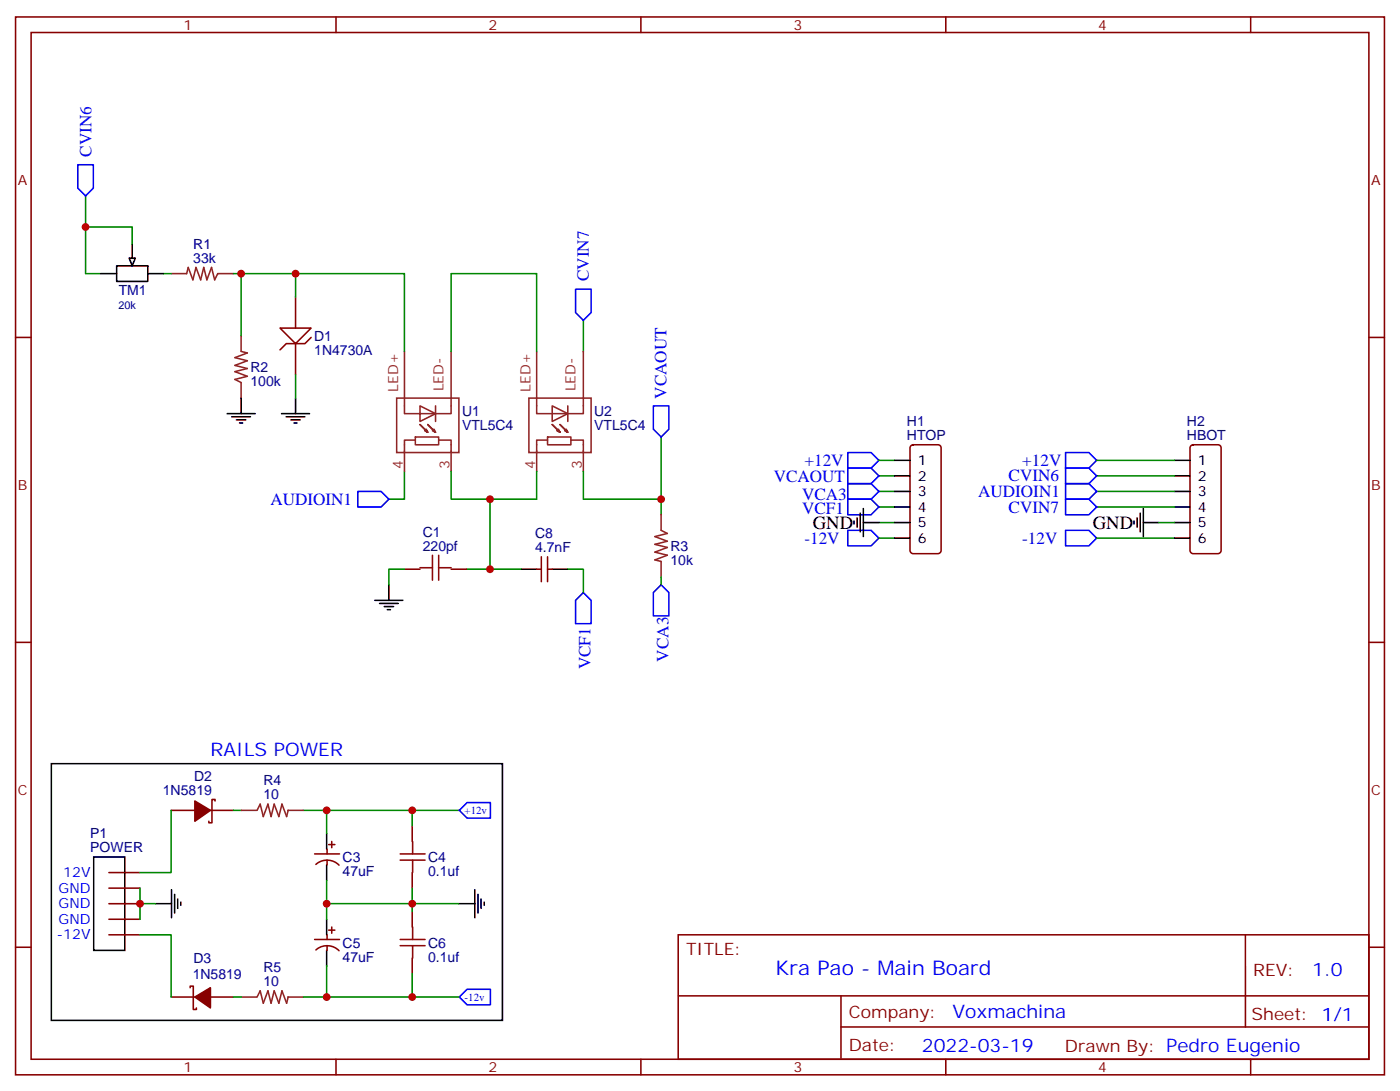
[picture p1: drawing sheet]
<svg xmlns="http://www.w3.org/2000/svg" width="317mm" height="247mm" viewBox="0 0 317 247" stroke-linecap="round" stroke-linejoin="round" font-family="sans-serif">
<g fill="none" stroke="#870000" stroke-width=".35">
<path d="M3.5 3.8h310.5v239.9h-310.5zM7.1 7.4h303.3v232.8h-303.3zM76.2 3.8v3.6M145.3 3.8v3.6M214.5 3.8v3.6M283.6 3.8v3.6M3.5 76.5h3.6M310.4 76.5h3.6M3.5 145.7h3.6M310.4 145.7h3.6M24.7 197.9h7M38.8 183.8h5.3"/>
<path d="M47.6 183.8h5.3M48.8 181.6v-.3h-.7v5.3h-.7v-.4M71.4 193.6h5.6M71.6 196a3.8 3.8 0 0 1 5.3 .2M74.2 192.6v1M74.2 195.1v1M74.5 191.5h1.4M75.2 190.8v1.4M93.5 187.3v3.5M93.5 197.9v3.5M3.5 214.8h3.6M24.7 201.4h7"/>
<path d="M24.7 204.9h7M24.7 208.5h7M24.7 212h7M71.4 213h5.6M71.6 215.4a3.8 3.8 0 0 1 5.3 .2M74.2 212v1M74.2 214.5v1M74.5 210.9h1.4M75.2 210.2v1.4M93.5 206.7v3.5M93.5 217.3v3.5M153.8 212h156.6v28.2h-156.6z"/>
<path d="M282.4 212v20.9M310.4 214.8h3.6M38.8 226.1h5.3M43.1 224v-.4h.7v5.3h.7v-.3M47.6 226.1h5.3M153.8 225.8h156.5M190.7 232.9h119.6M190.7 225.8v14.1M76.2 240.2v3.5M145.3 240.2v3.5M214.5 240.2v3.5M283.6 240.2v3.5"/>
</g>
<g fill="none" stroke="#000" stroke-width=".35">
<path d="M11.6 173.2h102.3v58.2h-102.3zM21.3 194.3h7v21.2h-7zM74.1 189.1v3.5M74.1 196.1v3.5M35.4 204.9h3.5M38.9 201.8v6.3M39.6 202.8v4.2M40.3 203.9v2.1M41 204.6v.7M74.1 208.5v3.5M74.1 215.5v3.5M104.2 204.9h3.5"/>
<path d="M107.7 201.8v6.3M108.4 202.8v4.2M109.1 203.9v2.1M109.8 204.6v.7"/>
</g>
<g fill="#870000" stroke="#870000" stroke-width=".35">
<path d="M44.2 181.6l3.5 2.2-3.5 2.4z"/>
<path d="M44.2 226.1l3.5-2.1v4.6z"/>
</g>
<g fill="none" stroke="#008700" stroke-width=".35">
<path d="M19.4 44.4v7.1M102.3 79.7v-17.6h19.4v17.6M132.3 72.6v7.1M149.9 99.1v14.1M91.7 106.9v6.3h-3.5M38.8 183.8v14.1h-7.1M52.9 183.8h1.8M68.8 183.8h35.3M74.1 183.8v5.3M74.1 199.6v8.9M93.5 183.8v3.5M31.7 201.4v7.1"/>
<path d="M31.7 212h7.1v14.1M31.7 204.9h3.6M74.1 219v7.1h-5.3M74.1 204.9h30M93.5 201.4v5.3M52.9 226.1h1.8M93.5 220.8v5.3h-19.4M93.5 226.1h10.6"/>
</g>
<path d="M17.6 37.4h3.6v5.3l-1.8 1.7-1.8-1.7zM130.5 65.6h3.6v5.3l-1.8 1.7-1.8-1.7zM148.2 92h3.5v5.3l-1.8 1.8-1.7-1.8zM81.1 111.4h5.3l1.8 1.8-1.8 1.8h-5.3zM104.2 183.8l1.7-1.8h5.3v3.5h-5.3zM104.2 226.1l1.7-1.8h5.3v3.6h-5.3z" fill="none" stroke="#00f" stroke-width=".35"/>
<path d="M90.8 195.1h5.6M90.8 193.6h5.6M93.6 190.8v2.8M93.6 195.1v2.8M90.8 214.5h5.6M90.8 213h5.6M93.6 210.2v2.8M93.6 214.5v2.8" fill="none" stroke="#a10000" stroke-width=".35"/>
<g fill="none" stroke="#8c2424" stroke-width=".35">
<path d="M91.7 79.7v14.1h10.6v-14.1M121.7 79.7v14.1h10.6v-14.1M90 90.3h14.1v12.3h-14.1zM94.2 99.8h-2.5v7.1M94.2 99.1h5.3v1.8h-5.3zM95.2 92l3.6 1.8-3.6 1.8zM98.8 92v3.6M99.5 99.8h2.8v7.1M119.9 90.3h14.2v12.3h-14.2zM124.2 99.8h-2.5v7.1M124.2 99.1h5.3v1.8h-5.3zM125.2 92l3.6 1.8-3.6 1.8z"/>
<path d="M128.8 92v3.6M129.5 99.8h2.8v7.1M54.7 183.8h3.5M58.3 183.8l.7-1.4 .7 2.8 1.1-2.8 .7 2.8 .7-2.8 1 2.8 .7-2.8 1.1 2.8 .4-1.4M65.3 183.8h3.5M54.7 226.1h3.5M58.3 226.1l.7-1.4 .7 2.8 1.1-2.8 .7 2.8 .7-2.8 1 2.8 .7-2.8 1.1 2.8 .4-1.4M65.3 226.1h3.5"/>
</g>
<g fill="#8c2424" stroke="#8c2424" stroke-width=".35">
<path d="M125.2 96.3l1.8 1.7-.7-.3 .3-.4 .4 .7z"/>
<path d="M127 96.3l1.8 1.7-.7-.3 .3-.4 .4 .7z"/>
<path d="M95.2 96.3l1.8 1.7-.7-.3 .4-.4 .3 .7z"/>
<path d="M97 96.3l1.8 1.7-.7-.3 .3-.4 .4 .7z"/>
</g>
<path d="M63.5 74.4h7.1l-3.6 3.5z" fill="#fff" stroke="#870000" stroke-width=".35"/>
<path d="M67 67.3v7.1M67 77.9v7.1M70.6 76.5l-1.5 1.4h-4.2l-1.4 1.4M206.6 101.1l.5-.2h5.6a.71 .71 0 0 1 .7 .7v23.2a.76 .76 0 0 1-.7 .8h-5.6a.76 .76 0 0 1-.7-.8v-23.2zM270.1 101.1l.5-.2h5.6a.71 .71 0 0 1 .7 .7v23.2a.76 .76 0 0 1-.7 .8h-5.6a.76 .76 0 0 1-.7-.8v-23.2zM91.7 129.1h3.5M102.3 129.1h3.5M121.7 129.1h1.1M122.8 126.3v5.6M124.2 129.1h1M124.2 126.3v5.6" fill="none" stroke="#870000" stroke-width=".35"/>
<g fill="none" stroke="#008700" stroke-width=".35">
<path d="M30 55.4v-3.9h-10.6v10.6h3.5M37 62.1h1.8M52.9 62.1h1.8M67 67.3v-5.2h24.7v17.6M67 62.1h-12.3v14.1M67 85v5.3M102.3 106.9v6.3h19.4v-6.3M111.1 113.2v15.9h-5.3M132.3 106.9v6.3h17.6v3.5M199.3 104.4h3.5M199.3 107.9h3.5M199.3 111.4h3.5"/>
<path d="M199.3 115h3.5M199.3 118.5h3.5M248.7 104.4h17.6M248.7 107.9h17.6M248.7 111.4h17.6M248.7 115h17.6M262.8 118.5h3.5M91.7 129.1h-3.5v3.5M111.1 129.1h7.1M128.8 129.1h3.5v5.3M149.9 130.8v1.8M199.3 122h3.5"/>
<path d="M248.7 122h17.6"/>
</g>
<g fill="none" stroke="#000" stroke-width=".35">
<path d="M30 55.4v3.5M22.9 62.1h3.6M26.5 60.3h7v3.5h-7zM33.5 62.1h3.5M51.5 93.8h6.4M52.6 94.5h4.2M53.6 95.2h2.1M54.3 95.9h.7M54.7 90.3v3.5M63.9 93.8h6.3M64.9 94.5h4.2M66 95.2h2.1"/>
<path d="M66.7 95.9h.7M67 90.3v3.5M193.7 118.1v.8M194.4 117.4v2.2M195.1 116.4v4.2M195.8 118.5h3.5M195.8 115.3v6.4M202.8 104.4h3.6M202.8 107.9h3.6M202.8 111.4h3.6M202.8 115h3.6M202.8 118.5h3.6"/>
<path d="M257.2 118.1v.8M257.9 117.4v2.2M258.6 116.4v4.2M259.3 118.5h3.5M259.3 115.3v6.4M266.3 104.4h3.6M266.3 107.9h3.6M266.3 111.4h3.6M266.3 115h3.6M266.3 118.5h3.6M85 136.1h6.4M86.1 136.8h4.2"/>
<path d="M87.1 137.5h2.2M87.8 138.3h.7M88.2 132.6v3.5M118.2 129.1h3.5M125.2 129.1h3.6M202.8 122h3.6M266.3 122h3.6"/>
</g>
<path d="M38.8 62.1h3.5l.4-1.5 1 2.9 .7-2.9 1.1 2.9 .7-2.9 .7 2.9 1.1-2.9 .7 2.9 .7-1.4h3.5M54.7 76.2v3.5l1.4 .3-2.8 1.1 2.8 .7-2.8 1.1 2.8 .7-2.8 .7 2.8 1-2.8 .7 1.4 .7v3.6M149.9 116.7v3.6l1.4 .7-2.8 .7 2.8 1-2.8 .7 2.8 .7-2.8 1.1 2.8 .7-2.8 1.1 1.4 .3v3.5" fill="none" stroke="#8c2424" stroke-width=".35"/>
<path d="M95.2 128.7h2.9M98.1 125.9v5.7M99.5 125.9v5.7M99.5 128.7h2.8" fill="none" stroke="#a10000" stroke-width=".35"/>
<path d="M192.3 102.6h5.3l1.7 1.8-1.7 1.8h-5.3zM192.3 109.7h5.3l1.7 1.7-1.7 1.8h-5.3zM192.3 113.2h5.3l1.7 1.8-1.7 1.7h-5.3zM192.3 106.2h5.3l1.7 1.7-1.7 1.8h-5.3zM241.7 102.6h5.2l1.8 1.8-1.8 1.8h-5.2zM241.7 113.2h5.2l1.8 1.8-1.8 1.7h-5.2zM241.7 109.7h5.2l1.8 1.7-1.8 1.8h-5.2zM241.7 106.2h5.2l1.8 1.7-1.8 1.8h-5.2zM130.5 136.1l1.8-1.7 1.8 1.7v5.3h-3.6zM149.9 132.6l1.8 1.8v5.3h-3.5v-5.3zM192.3 120.3h5.3l1.7 1.7-1.7 1.8h-5.3zM241.7 120.3h5.2l1.8 1.7-1.8 1.8h-5.2z" fill="none" stroke="#00f" stroke-width=".35"/>
<path d="M29.3 58.5h1.4l-.7 1.8z" fill="#f0f0f0" stroke="#000" stroke-width=".35"/>
<g fill="#c00">
<circle cx="31.8" cy="204.9" r=".88"/>
<circle cx="74.1" cy="183.8" r=".88"/>
<circle cx="74.1" cy="226.1" r=".88"/>
<circle cx="93.5" cy="204.9" r=".88"/>
<circle cx="74.1" cy="204.9" r=".88"/>
<circle cx="93.5" cy="226.1" r=".88"/>
<circle cx="93.5" cy="183.8" r=".88"/>
<circle cx="111.1" cy="129.1" r=".88"/>
<circle cx="111.1" cy="113.2" r=".88"/>
<circle cx="149.9" cy="113.2" r=".88"/>
<circle cx="19.4" cy="51.5" r=".88"/>
<circle cx="67" cy="62.1" r=".88"/>
<circle cx="54.7" cy="62.1" r=".88"/>
</g>
<text font-size="4.6" fill="#00f" x="175.9" y="221">Kra Pao - Main Board</text>
<g font-size="4.2">
<text x="184.3" y="120">GND</text>
<text x="247.8" y="120">GND</text>
</g>
<g font-size="4.2" fill="#00f">
<text x="47.8" y="171.4">RAILS POWER</text>
<text x="297.6" y="221.2">1.0</text>
<text x="216" y="230.8">Voxmachina</text>
<text x="209.1" y="238.6">2022-03-19</text>
</g>
<g font-size="3.9" fill="#00f">
<text x="20.7" y="35.5" transform="rotate(-90 20.7 35.5)">CVIN6</text>
<text x="133.5" y="63.8" transform="rotate(-90 133.5 63.8)">CVIN7</text>
<text x="151.2" y="90.4" transform="rotate(-90 151.2 90.4)">VCAOUT</text>
<text x="182.5" y="105.6">+12V</text>
<text x="231.8" y="105.6">+12V</text>
<text x="175.5" y="109.3">VCAOUT</text>
<text x="181.9" y="113.3">VCA3</text>
<text x="221.8" y="112.7">AUDIOIN1</text>
<text x="228.7" y="109.2">CVIN6</text>
<text x="61.3" y="114.5">AUDIOIN1</text>
<text x="181.9" y="116.6">VCF1</text>
<text x="228.7" y="116.3">CVIN7</text>
<text x="182.5" y="123.3">-12V</text>
<text x="231.8" y="123.3">-12V</text>
<text x="133.9" y="151.8" transform="rotate(-90 133.9 151.8)">VCF1</text>
<text x="151.6" y="150" transform="rotate(-90 151.6 150)">VCA3</text>
</g>
<g font-size="3.9" fill="#800">
<text x="155.6" y="216.6">TITLE:</text>
<text x="284.2" y="221.2">REV:</text>
<text x="192.5" y="230.8">Company:</text>
<text x="283.9" y="231.4">Sheet: 1/1</text>
<text x="192.5" y="238.4">Date:</text>
<text x="241.5" y="238.5">Drawn By: Pedro Eugenio</text>
</g>
<g font-size="3.2" fill="#800">
<text x="41.6" y="6.8">1</text>
<text x="110.8" y="6.8">2</text>
<text x="179.9" y="6.8">3</text>
<text x="249.1" y="6.8">4</text>
<text x="4.1" y="41.9">A</text>
<text x="311" y="41.9">A</text>
<text x="4.1" y="111.1">B</text>
<text x="311" y="111.1">B</text>
<text x="4.1" y="180.2">C</text>
<text x="311" y="180.2">C</text>
<text x="41.6" y="243.2">1</text>
<text x="110.8" y="243.2">2</text>
<text x="179.9" y="243.2">3</text>
<text x="249.1" y="243.2">4</text>
</g>
<g font-size="3.2" fill="#000080">
<text x="43.8" y="59.6">33k</text>
<text x="43.8" y="56.4">R1</text>
<text x="26.9" y="66.8">TM1</text>
<text x="71.3" y="77.3">D1</text>
<text x="71.3" y="80.5">1N4730A</text>
<text x="56.8" y="87.5">100k</text>
<text x="56.8" y="84.3">R2</text>
<text x="104.8" y="94.4">U1</text>
<text x="134.8" y="94.4">U2</text>
<text x="104.8" y="97.6">VTL5C4</text>
<text x="134.8" y="97.6">VTL5C4</text>
<text x="205.7" y="99.8">HTOP</text>
<text x="205.7" y="96.6">H1</text>
<text x="269.2" y="99.8">HBOT</text>
<text x="269.2" y="96.6">H2</text>
<text x="95.9" y="124.9">220pf</text>
<text x="95.9" y="121.7">C1</text>
<text x="121.4" y="125.2">4.7nF</text>
<text x="121.4" y="122">C8</text>
<text x="152" y="124.9">R3</text>
<text x="152" y="128.1">10k</text>
<text x="44" y="177.1">D2</text>
<text x="59.7" y="178.1">R4</text>
<text x="36.9" y="180.2">1N5819</text>
<text x="59.7" y="181.3">10</text>
<text x="20.5" y="190.1">P1</text>
<text x="20.5" y="193.3">POWER</text>
<text x="77.7" y="195.5">C3</text>
<text x="97.1" y="195.5">C4</text>
<text x="77.7" y="198.7">47uF</text>
<text x="97.1" y="198.6">0.1uf</text>
<text x="77.7" y="214.9">C5</text>
<text x="97.1" y="214.9">C6</text>
<text x="43.7" y="221.9">1N5819</text>
<text x="43.9" y="218.4">D3</text>
<text x="59.7" y="220.5">R5</text>
<text x="77.7" y="218">47uF</text>
<text x="97.1" y="218">0.1uf</text>
<text x="59.7" y="223.6">10</text>
</g>
<g font-size="3.2" fill="#8d2323">
<text x="90.3" y="88.9" transform="rotate(-90 90.3 88.9)">LED+</text>
<text x="100.5" y="88.8" transform="rotate(-90 100.5 88.8)">LED-</text>
<text x="120.3" y="88.9" transform="rotate(-90 120.3 88.9)">LED+</text>
<text x="130.5" y="88.8" transform="rotate(-90 130.5 88.8)">LED-</text>
<text x="91.4" y="106.4" transform="rotate(-90 91.4 106.4)">4</text>
<text x="102" y="106.4" transform="rotate(-90 102 106.4)">3</text>
<text x="121.4" y="106.4" transform="rotate(-90 121.4 106.4)">4</text>
<text x="131.9" y="106.4" transform="rotate(-90 131.9 106.4)">3</text>
</g>
<g font-size="3.2">
<text x="208.1" y="105.4">1</text>
<text x="271.6" y="105.4">1</text>
<text x="208.1" y="109">2</text>
<text x="208.1" y="112.5">3</text>
<text x="271.6" y="109">2</text>
<text x="271.6" y="112.5">3</text>
<text x="208.1" y="116">4</text>
<text x="208.1" y="119.6">5</text>
<text x="271.6" y="116">4</text>
<text x="271.6" y="119.6">5</text>
<text x="208.1" y="123.1">6</text>
<text x="271.6" y="123.1">6</text>
</g>
<g font-size="3.2" fill="#00f">
<text x="13.3" y="202.5">GND</text>
<text x="14.4" y="198.9">12V</text>
<text x="13.3" y="206">GND</text>
<text x="13.3" y="209.5">GND</text>
<text x="12.9" y="213">-12V</text>
</g>
<text font-size="2.5" fill="#000080" x="26.9" y="70">20k</text>
<g font-size="2.5" fill="#00f">
<text x="105.4" y="184.6">+12v</text>
<text x="105.4" y="226.9">-12v</text>
</g>
</svg>
